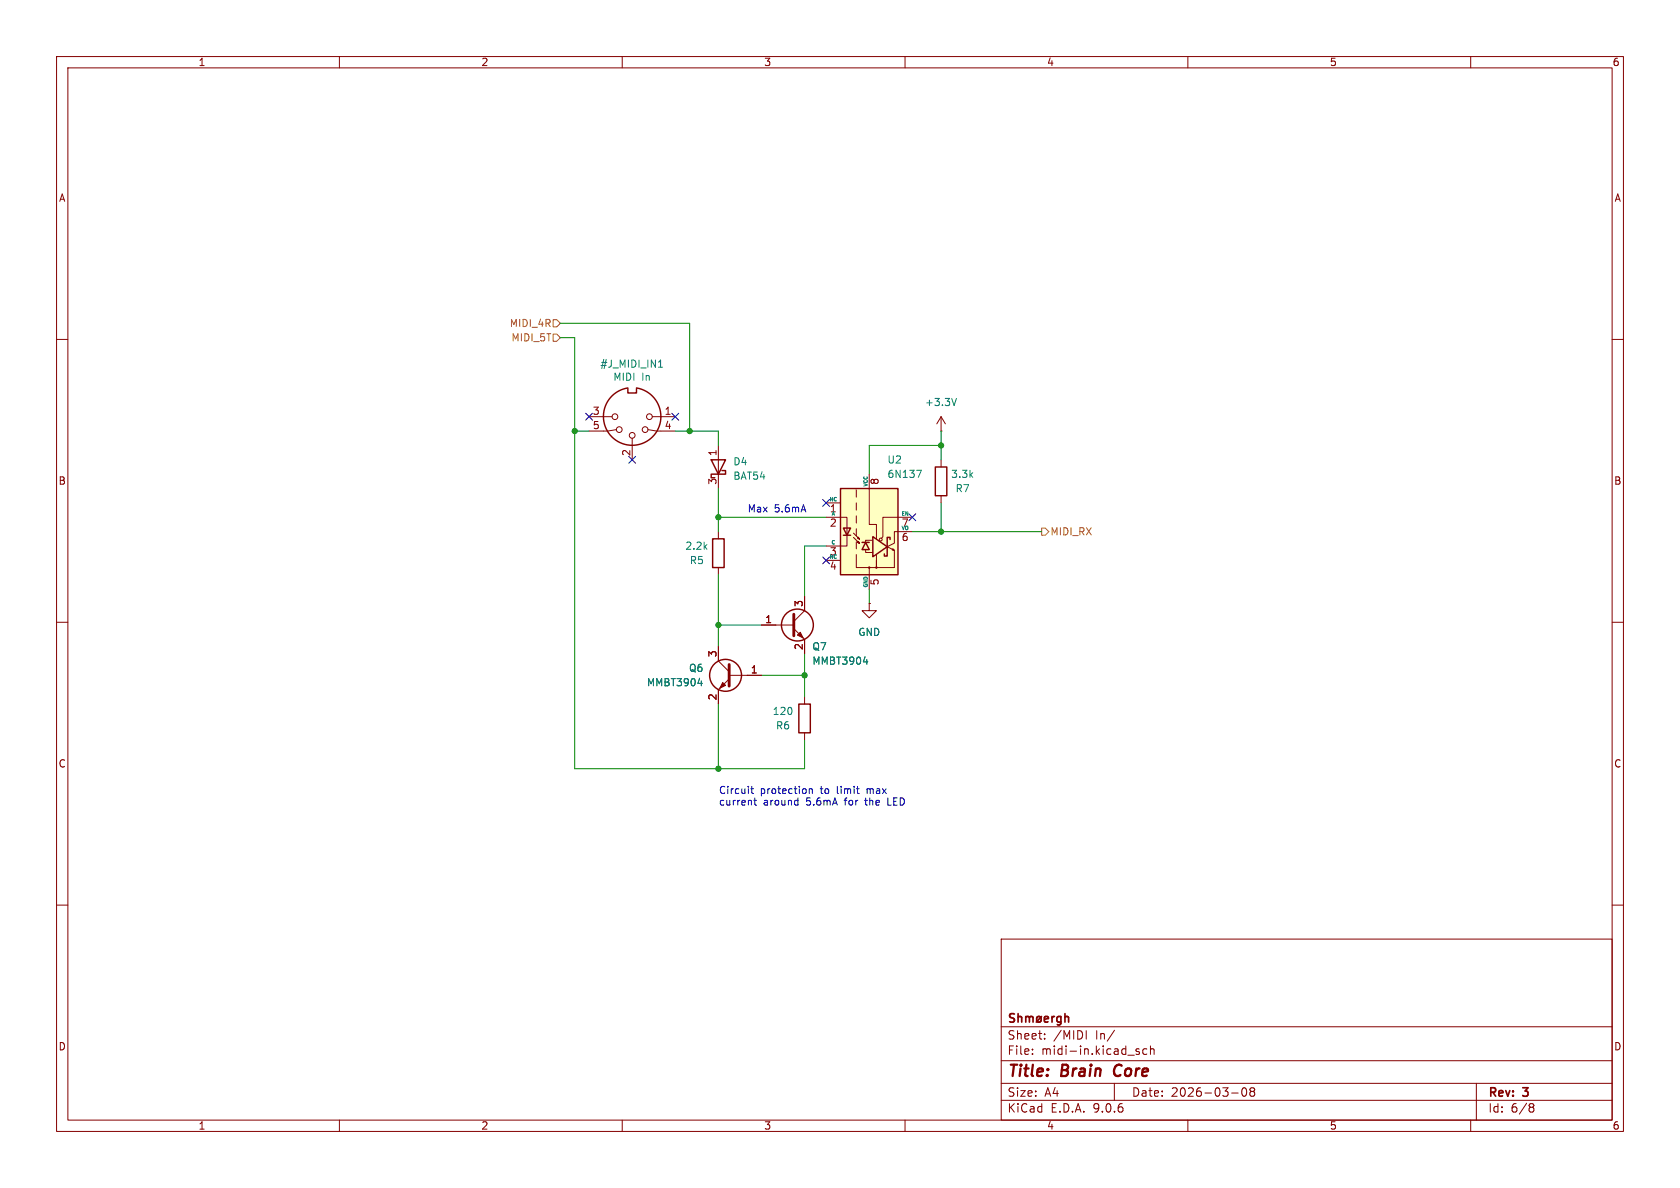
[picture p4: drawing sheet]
<svg xmlns="http://www.w3.org/2000/svg" width="297mm" height="210mm" viewBox="0 0 297 210" stroke-linecap="round" stroke-linejoin="round" font-family="sans-serif">
<g fill="none" stroke="#840000" stroke-width=".18">
<path d="M10 10h277v190h-277zM12 12h273v186h-273zM60 10v2M110 10v2M160 10v2M210 10v2M260 10v2M10 60h2M104.1 73.7h4.1M109 75.9l-1.6 .3h-3.3M111.8 77.5v3.8M114.6 75.9l1.5 .3h3.3"/>
<path d="M115.3 73.7h4.1M127 78.7v7.7M285 60h2M127 94v1.3M10 110h2M127 100.3v1.3M127 114.3v2.5l1.9 1.9M128.9 119.4h5.7M134.6 110.5h5.7M140.3 111.1l1.9 1.9v2.6M142.2 105.4v2.6l-1.9 1.9M153.7 106.7v1.3h1.2l-1.2 1.2-1.3-1.2h1.3"/>
<path d="M153.7 106.7h.1M285 110h2M128.9 120l-1.9 1.9v2.6M142.2 123.2v1.3M142.2 129.5v1.3M10 160h2M177 166h108v32h-108zM285 160h2M60 198v2M110 198v2M160 198v2M177 194.5h108"/>
<path d="M177 191.5h108M177 187.5h108M177 181.5h108M182.5 186.3v.1M182.5 185.5v.1M184.7 183.6v.1M184.7 182.8v.1M192 182.2v1.5M197 191.5v3M197 182.1l-1.3 2M201.4 185.5l-.4-.1-.2 .2 .1 .2 .5 .2v.3h-.6M202.7 185.5l-.4-.1-.3 .3v.4l.2 .2h.5"/>
<path d="M203.4 185.5l.2-.1 .4 .1v.9M203.4 184.9v1.5M210 198v2M217.7 193.2h1.2M219.7 192.4l.2-.1a.81 .81 0 0 1 .6 .6 .81 .81 0 0 1-.3 .8l-.2 .1a.81 .81 0 0 1-.3-1.4zM221.2 192.9l-.2-.2 .2-.4 .5 .1 .1 .2-.3 .3M221.2 192.9l-.2 .3v.5l.2 .1 .5-.1 .1-.2-.1-.4-.2-.2M221.2 192.9h.3M260 198v2M261 191.5v6.5M270.6 195.1l.4 .1 .2 .2-.3 .3M270.6 195.7h.3"/>
<path d="M270.9 195.7l.2 .2 .1 .4-.2 .2-.4 .1"/>
<circle cx="108.7" cy="73.7" r=".51"/>
<circle cx="109.5" cy="75.9" r=".51"/>
<circle cx="111.8" cy="77" r=".51"/>
<circle cx="114" cy="75.9" r=".51"/>
<circle cx="114.8" cy="73.7" r=".51"/>
</g>
<path d="M197.2 188.5a1.27 1.27 0 0 0 0 1.6" fill="none" stroke="#840000" stroke-width=".4"/>
<g fill="none" stroke="#840000" stroke-width=".3">
<path d="M179.3 179.3l-.5-.1-.2 .1v.5l.6 .2 .1 .4-.2 .3-.6-.1M180 179.8l.2-.1 .4 .1v.9M180 179.2v1.5M181.3 179.8l.5-.1 .2 .2M181.3 179.7v1M182 179.9l.2-.2 .4 .1v.9M182 179.9v.8M183.4 179.8l.4-.1 .3 .3v.4l-.3 .3-.4-.1-.1-.2v-.4zM184.1 179.7l-.9 1M186 179.7v1M186.4 179.7l-.3 .1-.1 .2M187.6 179.8l-.5-.1-.3 .3v.4l.2 .2h.6"/>
<path d="M187.6 179.7v1.2l-.3 .3-.4-.1M188.3 179.8l.2-.1 .3 .1 .1 .9M188.3 179.2v1.5M184.6 180.2l.7-.2v-.2l-.5-.1-.2 .2 .1 .7h.6"/>
</g>
<g fill="none" stroke="#840000" stroke-width=".25">
<path d="M111 68.7v.8h1.5v-.8M111 68.6a5.1 5.1 0 0 0-3.5 7.8 5.1 5.1 0 0 0 8.5 0 5.1 5.1 0 0 0-3.5-7.8M125.7 81.3h2.6l-1.3 2.5zM126 95.3h2v5h-2zM127.6 83.2h.7v.6h-2.6v.7h.7M141.2 124.5h2.1v5h-2.1z"/>
<circle cx="128.3" cy="119.4" r="2.82"/>
<circle cx="141" cy="110.5" r="2.82"/>
</g>
<path d="M128.9 117.5v3.8M140.3 108.6v3.8" fill="none" stroke="#840000" stroke-width=".51"/>
<g fill="#840000" stroke="#840000" stroke-width=".18">
<path d="M141.5 111.8l.5 1-1-.5z"/>
<path d="M127.8 120.7l.5 .5-1 .5z"/>
</g>
<path d="M116.4 64.9h.7M116.5 64l.3-.4v1.3M152.6 117h.8M153.2 116.6v.8M123.4 120.8h.8M124 120.4v.8" fill="none" stroke="#008484" stroke-width=".18"/>
<path d="M148.6 86.4h10.1v15.2h-10.1z" fill="#ffffc2"/>
<g fill="none" stroke="#840000" stroke-width=".18">
<path d="M166.4 76.2h.1M166.4 73.7l-.8 1.2M166.4 73.7l.7 1.2M166.4 73.7v2.5M146 91.4h3.7v5.1h-3.7M146 88.9h2.6M146 99.1h2.6M150.9 94.2l1.1 1.1-.4-.2 .2-.1 .2 .3M150.9 95l1.1 1.1-.4-.2 .2-.2 .2 .4M151.4 98v2.3h2.3M151.4 86.6v1.3M151.4 88.9v1.3"/>
<path d="M151.4 91.2v1.3M151.4 93.5v1.2M151.4 95.8v1.2M153 97.3v.4h1.3M153.7 83.8v8.9h1.2v2.6M154.2 95.5h-1.2v.4M154.9 99.1v1.2h-1.2v3.8M161.3 94h-3.2v2l-1.3 .6 1.3 .7v3h-3.2v-2.3M161.3 91.4h-5.2v3.5l-.2 .2M166.4 81.3v1.3M166.4 87.6v1.3M127 114.3v2.5"/>
<path d="M132.1 119.4h2.5M134.6 110.5h2.6M142.2 105.4v2.6M142.2 113v2.6M153.7 106.7h.1M127 121.9v2.6"/>
<circle cx="155.7" cy="95.4" r=".25"/>
</g>
<path d="M148.6 86.4h10.1v15.2h-10.1zM149.1 93.3h1.3l-.7 1.3zM149.1 94.6h1.3M152.4 95.9h1.3M153 95.9l.7 1.3h-1.3zM154.3 94.9l2.5 1.7-2.5 1.8zM156.8 96.6v1.7h-.5v-.4M157.4 95.4v-.4h-.6v1.6M165.4 82.6h2v5h-2z" fill="none" stroke="#840000" stroke-width=".25"/>
<g fill="#840000" stroke="#840000" stroke-width=".18">
<path d="M157.8 97l.3 .3-.4-.1z"/>
<circle cx="153.7" cy="100.3" r=".13"/>
<circle cx="154.9" cy="100.3" r=".13"/>
</g>
<path d="M169.1 70.4l-.4 1.3M162 83.1h.9l-.6 1.3M152.6 117h.8M153.2 116.6v.8M123.4 120.8h.8M124 120.4v.8" fill="none" stroke="#008484" stroke-width=".18"/>
<path d="M97.8 59.1h.6l.7 .6-.7 .6h-.6zM97.8 56.5h.6l.7 .7-.7 .6h-.6zM184.1 93.3h.7l.6 .7-.6 .6h-.7z" fill="none" stroke="#848400" stroke-width=".18"/>
<g fill="none" stroke="#008400" stroke-width=".18">
<path d="M99.1 59.7h2.5v76.2h40.6v-5.1M99.1 57.2h22.8v19M101.6 76.2h2.5M119.4 76.2h7.6v2.5M166.4 78.7h-12.7v5.1M166.4 76.2v5.1M127 86.4v7.6M127 91.4h19M146 96.5h-3.8v8.9M161.3 94h22.8M166.4 88.9v5.1M127 101.6v12.7"/>
<path d="M127 110.5h7.6M134.6 119.4h7.6M142.2 115.6v7.6M153.7 104.1v2.6M127 124.5v11.4"/>
</g>
<path d="M103.5 73.1l1.2 1.2M104.7 73.1l-1.2 1.2M118.8 73.1l1.2 1.2M120 73.1l-1.2 1.2M111.2 80.7l1.2 1.2M112.4 80.7l-1.2 1.2M145.4 98.5l1.3 1.2M145.4 88.3l1.3 1.2M146.7 98.5l-1.3 1.2M146.7 88.3l-1.3 1.2M160.7 90.8l1.2 1.2M161.9 90.8l-1.2 1.2" fill="none" stroke="#000084" stroke-width=".18"/>
<path d="M132.7 139.4h.5M132.9 139v1.1l.3 .2M143.1 139.6l.1-.2 .3 .1 .1 .8M143.1 139.4v.9M133.3 141.5h.5M133.5 141.1v1l.3 .2M141.1 141.1v1.2M141.1 142.3h-.2M157 141.1v1.2h.6" fill="none" stroke="#0000c2" stroke-width=".18"/>
<g fill="#008400" stroke="#008400" stroke-width=".18">
<circle cx="127" cy="135.9" r=".46"/>
<circle cx="127" cy="91.4" r=".46"/>
<circle cx="142.2" cy="119.4" r=".46"/>
<circle cx="127" cy="110.5" r=".46"/>
<circle cx="166.4" cy="78.7" r=".46"/>
<circle cx="166.4" cy="94" r=".46"/>
<circle cx="101.6" cy="76.2" r=".46"/>
<circle cx="121.9" cy="76.2" r=".46"/>
</g>
<g font-size="2.8" fill="#840000">
<text x="178" y="190.9">Title:</text>
<text x="187.7" y="190.9">Brain</text>
<text x="197.8" y="190.9">Core</text>
</g>
<g font-size="2.1" fill="#840000">
<text x="178" y="184">Sheet:</text>
<text x="186.2" y="184">/MIDI</text>
<text x="193.7" y="184">In/</text>
<text x="178" y="186.7">File:</text>
<text x="184.1" y="186.7">midi-in.kicad_sch</text>
<text x="178" y="196.9">KiCad</text>
<text x="178" y="194.1">Size:</text>
<text x="184.7" y="194.1">A4</text>
<text x="185.7" y="196.9">E.D.A.</text>
<text x="193.3" y="196.9">9.0.6</text>
<text x="200" y="194.1">Date:</text>
<text x="207" y="194.1">2026-03-08</text>
<text x="263" y="194.3">Rev:</text>
<text x="263" y="196.9">Id:</text>
<text x="267.1" y="196.9">6/8</text>
<text x="269.4" y="194.3">3</text>
</g>
<g font-size="1.8" fill="#840000">
<text x="35" y="11.9">1</text>
<text x="85" y="11.9">2</text>
<text x="135" y="11.9">3</text>
<text x="185" y="11.9">4</text>
<text x="235" y="11.9">5</text>
<text x="285" y="11.9">6</text>
<text x="10.3" y="35.9">A</text>
<text x="285.3" y="35.9">A</text>
<text x="104.7" y="75.9">5</text>
<text x="104.7" y="73.4">3</text>
<text x="117.4" y="75.9">4</text>
<text x="117.4" y="73.4">1</text>
<text x="111.5" y="80.7" transform="rotate(-90 111.5 80.7)">2</text>
<text x="126.7" y="80.7" transform="rotate(-90 126.7 80.7)">1</text>
<text x="10.3" y="85.9">B</text>
<text x="126.7" y="85.8" transform="rotate(-90 126.7 85.8)">3</text>
<text x="155.7" y="85.8" transform="rotate(-90 155.7 85.8)">8</text>
<text x="285.3" y="85.9">B</text>
<text x="146.6" y="90.9">1</text>
<text x="146.6" y="93.4">2</text>
<text x="159.3" y="93.4">7</text>
<text x="159.3" y="96">6</text>
<text x="146.6" y="98.5">3</text>
<text x="146.6" y="101">4</text>
<text x="142" y="107.4" transform="rotate(-90 142 107.4)">3</text>
<text x="155.7" y="103.6" transform="rotate(-90 155.7 103.6)">5</text>
<text x="135.2" y="110.2">1</text>
<text x="126.7" y="116.3" transform="rotate(-90 126.7 116.3)">3</text>
<text x="132.6" y="119.1">1</text>
<text x="142" y="115" transform="rotate(-90 142 115)">2</text>
<text x="126.7" y="123.9" transform="rotate(-90 126.7 123.9)">2</text>
<text x="10.3" y="135.9">C</text>
<text x="285.3" y="135.9">C</text>
<text x="10.3" y="185.9">D</text>
<text x="285.3" y="185.9">D</text>
<text x="35" y="199.9">1</text>
<text x="85" y="199.9">2</text>
<text x="135" y="199.9">3</text>
<text x="185" y="199.9">4</text>
<text x="235" y="199.9">5</text>
<text x="285" y="199.9">6</text>
</g>
<g font-size="1.8" fill="#848400">
<text x="90" y="58">MIDI_4R</text>
<text x="90.3" y="60.6">MIDI_5T</text>
<text x="185.6" y="94.8">MIDI_RX</text>
</g>
<g font-size="1.8" fill="#008484">
<text x="106" y="65.2">#J_MIDI_IN1</text>
<text x="108.3" y="67.5">MIDI</text>
<text x="113.4" y="67.5">In</text>
<text x="163.4" y="72">+3.3V</text>
<text x="129.5" y="82.5">D4</text>
<text x="156.8" y="82.1">U2</text>
<text x="129.5" y="85">BAT54</text>
<text x="156.8" y="84.7">6N137</text>
<text x="168.1" y="84.7">3.3k</text>
<text x="168.8" y="87.2">R7</text>
<text x="121.1" y="97.4">2.2k</text>
<text x="121.8" y="99.9">R5</text>
<text x="151.6" y="112.6">GND</text>
<text x="121.7" y="119">Q6</text>
<text x="143.5" y="115.2">Q7</text>
<text x="143.5" y="117.7">MMBT3904</text>
<text x="114.3" y="121.5">MMBT3904</text>
<text x="136.5" y="126.6">120</text>
<text x="137.1" y="129.1">R6</text>
</g>
<g font-size="1.8" fill="#0000c2">
<text x="132.1" y="90.8">Max</text>
<text x="136.9" y="90.8">5.6mA</text>
<text x="127" y="140.6">Circuit</text>
<text x="127" y="142.6">current</text>
<text x="134.4" y="140.6">protection</text>
<text x="134.9" y="142.6">around</text>
<text x="142.6" y="142.6">5.6mA</text>
<text x="145.2" y="140.6">to</text>
<text x="148.2" y="140.6">limit</text>
<text x="149.6" y="142.6">for</text>
<text x="153.5" y="142.6">the</text>
<text x="153.7" y="140.6">max</text>
<text x="157.6" y="142.6">LED</text>
</g>
<g font-size=".9" fill="#008484">
<text x="146.5" y="88.6">NC</text>
<text x="153.4" y="86.2" transform="rotate(-90 153.4 86.2)">VCC</text>
<text x="146.9" y="91.2">A</text>
<text x="159.2" y="91.2">EN</text>
<text x="159.3" y="93.7">VO</text>
<text x="146.5" y="98.8">NC</text>
<text x="146.8" y="96.3">C</text>
<text x="153.4" y="104" transform="rotate(-90 153.4 104)">GND</text>
</g>
</svg>
